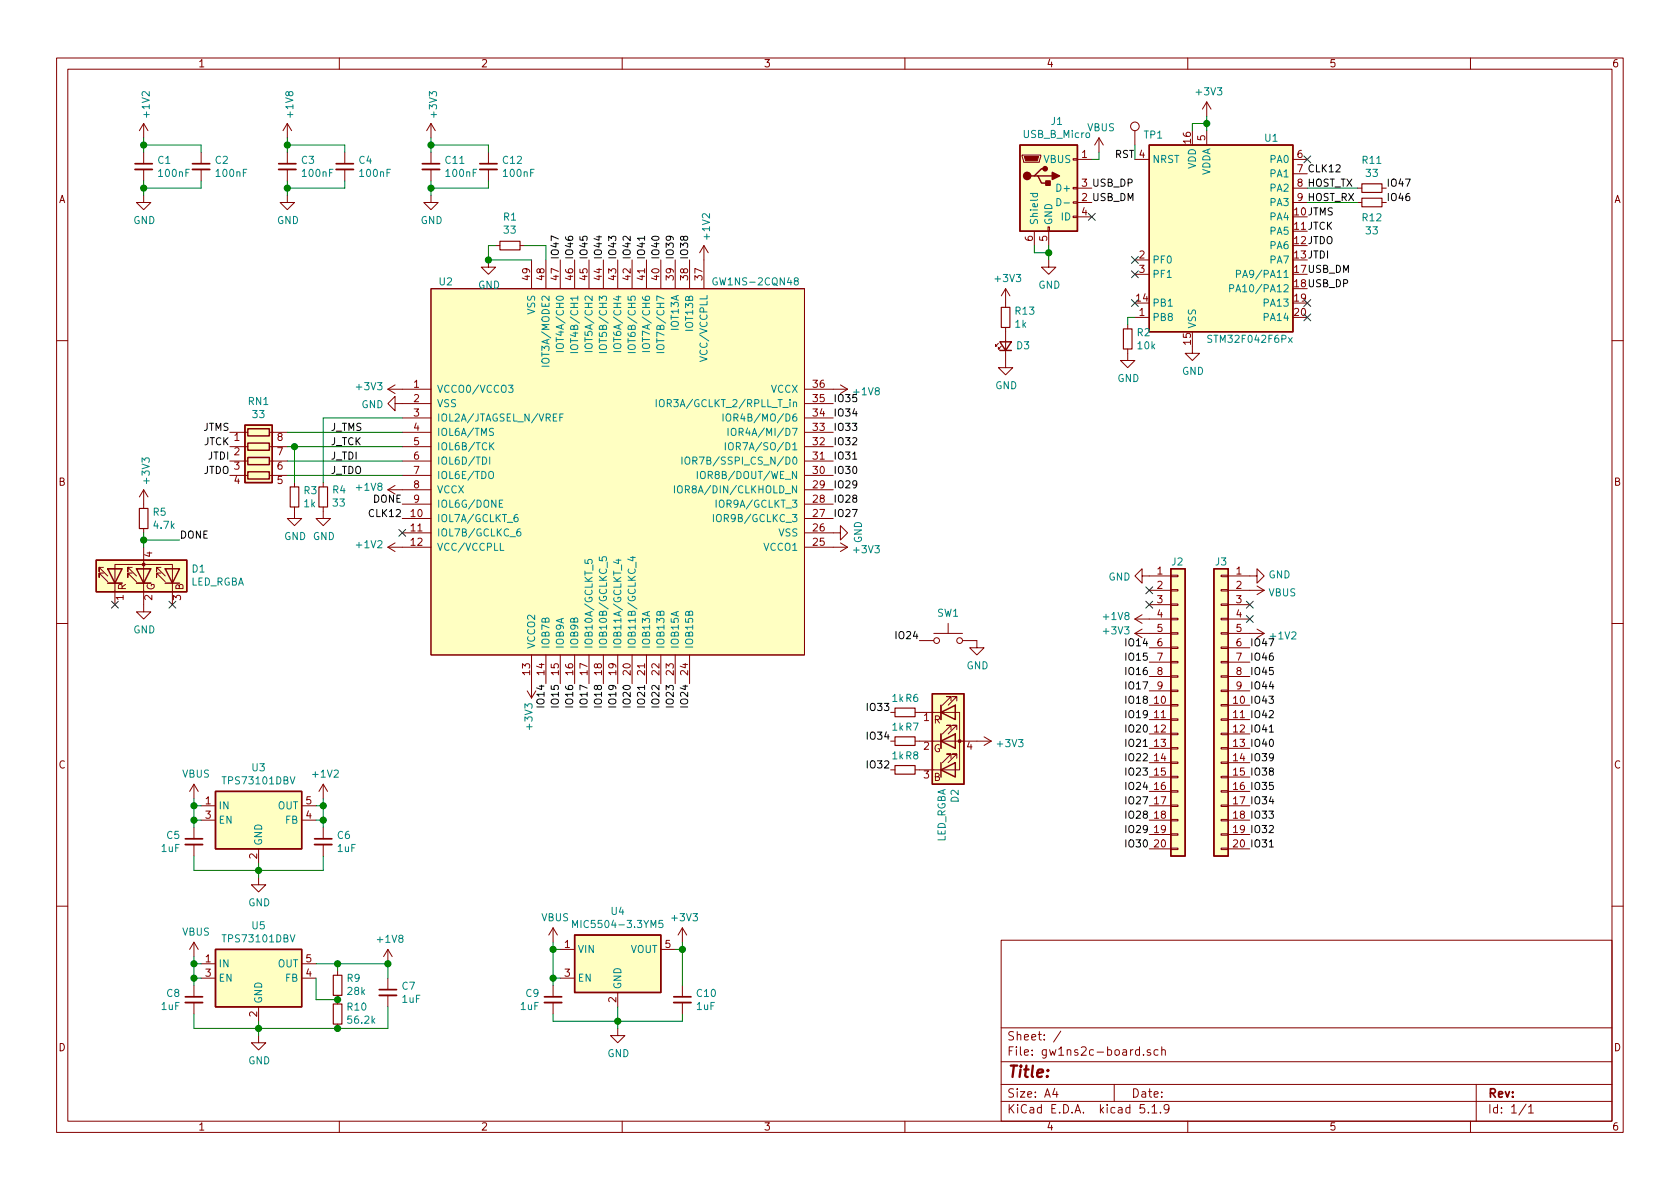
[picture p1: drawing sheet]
EESchema Schematic File Version 4
EELAYER 30 0
EELAYER END
$Descr A4 11693 8268
encoding utf-8
Sheet 1 1
Title ""
Date ""
Rev ""
Comp ""
Comment1 ""
Comment2 ""
Comment3 ""
Comment4 ""
$EndDescr
$Comp
L gw1ns-2c:GW1NS-2CQN48 U2
U 1 1
P 4300 3300
F 0 "U2" H 3050 4650 50  0000 L CNN
F 1 "GW1NS-2CQN48" H 4950 4650 50  0000 L CNN
F 2 "Package_DFN_QFN:QFN-48-1EP_6x6mm_P0.4mm_EP4.3x4.3mm" H 4300 3650 50  0001 C CNN
F 3 "" H 4300 3650 50  0001 C CNN
	1    4300 3300
	1    0    0    -1  
$EndComp
$Comp
L MCU_ST_STM32F0:STM32F042F6Px U1
U 1 1
P 8500 1600
F 0 "U1" H 8850 2250 50  0000 C CNN
F 1 "STM32F042F6Px" H 8700 850 50  0000 C CNN
F 2 "Package_SO:TSSOP-20_4.4x6.5mm_P0.65mm" H 8000 900 50  0001 R CNN
F 3 "http://www.st.com/st-web-ui/static/active/en/resource/technical/document/datasheet/DM00105814.pdf" H 8500 1600 50  0001 C CNN
	1    8500 1600
	1    0    0    -1  
$EndComp
$Comp
L Connector:USB_B_Micro J1
U 1 1
P 7300 1300
F 0 "J1" H 7357 1767 50  0000 C CNN
F 1 "USB_B_Micro" H 7357 1676 50  0000 C CNN
F 2 "Connector_USB:USB_Micro-B_Molex-105017-0001" H 7450 1250 50  0001 C CNN
F 3 "~" H 7450 1250 50  0001 C CNN
	1    7300 1300
	1    0    0    -1  
$EndComp
Text Label 7600 1300 0    50   ~ 0
USB_DP
Text Label 7600 1400 0    50   ~ 0
USB_DM
NoConn ~ 7600 1500
$Comp
L power:VBUS #PWR0101
U 1 1
P 7650 1050
F 0 "#PWR0101" H 7650 900 50  0001 C CNN
F 1 "VBUS" H 7665 1223 50  0000 C CNN
F 2 "" H 7650 1050 50  0001 C CNN
F 3 "" H 7650 1050 50  0001 C CNN
	1    7650 1050
	1    0    0    -1  
$EndComp
Wire Wire Line
	7650 1050 7650 1100
Wire Wire Line
	7650 1100 7600 1100
$Comp
L power:GND #PWR0102
U 1 1
P 7300 1800
F 0 "#PWR0102" H 7300 1550 50  0001 C CNN
F 1 "GND" H 7305 1627 50  0000 C CNN
F 2 "" H 7300 1800 50  0001 C CNN
F 3 "" H 7300 1800 50  0001 C CNN
	1    7300 1800
	1    0    0    -1  
$EndComp
Wire Wire Line
	7200 1700 7200 1750
Wire Wire Line
	7200 1750 7300 1750
Wire Wire Line
	7300 1750 7300 1800
Wire Wire Line
	7300 1750 7300 1700
Connection ~ 7300 1750
Text Label 9100 1900 0    50   ~ 0
USB_DM
Text Label 9100 2000 0    50   ~ 0
USB_DP
NoConn ~ 9100 2100
NoConn ~ 9100 2200
Text Label 9100 1700 0    50   ~ 0
JTDO
Text Label 9100 1800 0    50   ~ 0
JTDI
Text Label 9100 1600 0    50   ~ 0
JTCK
Text Label 9100 1500 0    50   ~ 0
JTMS
NoConn ~ 7900 1800
NoConn ~ 7900 1900
$Comp
L Device:R_Small R2
U 1 1
P 7850 2350
F 0 "R2" H 7909 2396 50  0000 L CNN
F 1 "10k" H 7909 2305 50  0000 L CNN
F 2 "Resistor_SMD:R_0603_1608Metric" H 7850 2350 50  0001 C CNN
F 3 "~" H 7850 2350 50  0001 C CNN
	1    7850 2350
	1    0    0    -1  
$EndComp
$Comp
L power:GND #PWR0103
U 1 1
P 8300 2400
F 0 "#PWR0103" H 8300 2150 50  0001 C CNN
F 1 "GND" H 8305 2227 50  0000 C CNN
F 2 "" H 8300 2400 50  0001 C CNN
F 3 "" H 8300 2400 50  0001 C CNN
	1    8300 2400
	1    0    0    -1  
$EndComp
$Comp
L power:GND #PWR0104
U 1 1
P 7850 2450
F 0 "#PWR0104" H 7850 2200 50  0001 C CNN
F 1 "GND" H 7855 2277 50  0000 C CNN
F 2 "" H 7850 2450 50  0001 C CNN
F 3 "" H 7850 2450 50  0001 C CNN
	1    7850 2450
	1    0    0    -1  
$EndComp
Wire Wire Line
	7850 2250 7850 2200
Wire Wire Line
	7850 2200 7900 2200
NoConn ~ 7900 2100
Text Label 9650 1300 0    50   ~ 0
IO47
Text Label 9650 1400 0    50   ~ 0
IO46
Text Label 1600 3300 2    50   ~ 0
JTDO
Text Label 1600 3200 2    50   ~ 0
JTDI
Text Label 1600 3100 2    50   ~ 0
JTCK
Text Label 1600 3000 2    50   ~ 0
JTMS
$Comp
L Device:R_Pack04 RN1
U 1 1
P 1800 3200
F 0 "RN1" V 1383 3200 50  0000 C CNN
F 1 "33" V 1474 3200 50  0000 C CNN
F 2 "Resistor_SMD:R_Array_Concave_4x0603" V 2075 3200 50  0001 C CNN
F 3 "~" H 1800 3200 50  0001 C CNN
	1    1800 3200
	0    1    1    0   
$EndComp
Wire Wire Line
	2000 3100 2050 3100
Wire Wire Line
	2050 3100 2050 3350
Connection ~ 2050 3100
$Comp
L power:GND #PWR0105
U 1 1
P 2050 3550
F 0 "#PWR0105" H 2050 3300 50  0001 C CNN
F 1 "GND" H 2055 3377 50  0000 C CNN
F 2 "" H 2050 3550 50  0001 C CNN
F 3 "" H 2050 3550 50  0001 C CNN
	1    2050 3550
	1    0    0    -1  
$EndComp
$Comp
L Device:R_Small R1
U 1 1
P 3550 1700
F 0 "R1" V 3746 1700 50  0000 C CNN
F 1 "33" V 3655 1700 50  0000 C CNN
F 2 "Resistor_SMD:R_0603_1608Metric" H 3550 1700 50  0001 C CNN
F 3 "~" H 3550 1700 50  0001 C CNN
	1    3550 1700
	0    -1   -1   0   
$EndComp
Wire Wire Line
	3800 1700 3800 1800
$Comp
L power:GND #PWR0106
U 1 1
P 3400 1800
F 0 "#PWR0106" H 3400 1550 50  0001 C CNN
F 1 "GND" H 3405 1627 50  0000 C CNN
F 2 "" H 3400 1800 50  0001 C CNN
F 3 "" H 3400 1800 50  0001 C CNN
	1    3400 1800
	1    0    0    -1  
$EndComp
Wire Wire Line
	2000 3000 2800 3000
Wire Wire Line
	2050 3100 2800 3100
Wire Wire Line
	2000 3200 2800 3200
Wire Wire Line
	2000 3300 2800 3300
$Comp
L Device:R_Small R3
U 1 1
P 2050 3450
F 0 "R3" H 2109 3496 50  0000 L CNN
F 1 "1k" H 2109 3405 50  0000 L CNN
F 2 "Resistor_SMD:R_0603_1608Metric" H 2050 3450 50  0001 C CNN
F 3 "~" H 2050 3450 50  0001 C CNN
	1    2050 3450
	1    0    0    -1  
$EndComp
Wire Wire Line
	2250 2900 2800 2900
Wire Wire Line
	2250 2900 2250 3350
$Comp
L power:GND #PWR0107
U 1 1
P 2250 3550
F 0 "#PWR0107" H 2250 3300 50  0001 C CNN
F 1 "GND" H 2255 3377 50  0000 C CNN
F 2 "" H 2250 3550 50  0001 C CNN
F 3 "" H 2250 3550 50  0001 C CNN
	1    2250 3550
	1    0    0    -1  
$EndComp
$Comp
L Device:R_Small R4
U 1 1
P 2250 3450
F 0 "R4" H 2191 3404 50  0000 R CNN
F 1 "33" H 2191 3495 50  0000 R CNN
F 2 "Resistor_SMD:R_0603_1608Metric" H 2250 3450 50  0001 C CNN
F 3 "~" H 2250 3450 50  0001 C CNN
	1    2250 3450
	-1   0    0    1   
$EndComp
$Comp
L power:GND #PWR0108
U 1 1
P 2800 2800
F 0 "#PWR0108" H 2800 2550 50  0001 C CNN
F 1 "GND" V 2805 2672 50  0000 R CNN
F 2 "" H 2800 2800 50  0001 C CNN
F 3 "" H 2800 2800 50  0001 C CNN
	1    2800 2800
	0    1    1    0   
$EndComp
$Comp
L power:+1V8 #PWR0109
U 1 1
P 2800 3400
F 0 "#PWR0109" H 2800 3250 50  0001 C CNN
F 1 "+1V8" V 2815 3528 50  0000 L CNN
F 2 "" H 2800 3400 50  0001 C CNN
F 3 "" H 2800 3400 50  0001 C CNN
	1    2800 3400
	0    -1   -1   0   
$EndComp
$Comp
L power:+1V2 #PWR0110
U 1 1
P 2800 3800
F 0 "#PWR0110" H 2800 3650 50  0001 C CNN
F 1 "+1V2" V 2815 3928 50  0000 L CNN
F 2 "" H 2800 3800 50  0001 C CNN
F 3 "" H 2800 3800 50  0001 C CNN
	1    2800 3800
	0    -1   -1   0   
$EndComp
$Comp
L power:+3V3 #PWR0111
U 1 1
P 2800 2700
F 0 "#PWR0111" H 2800 2550 50  0001 C CNN
F 1 "+3V3" V 2815 2828 50  0000 L CNN
F 2 "" H 2800 2700 50  0001 C CNN
F 3 "" H 2800 2700 50  0001 C CNN
	1    2800 2700
	0    -1   -1   0   
$EndComp
$Comp
L power:+3V3 #PWR0112
U 1 1
P 8400 800
F 0 "#PWR0112" H 8400 650 50  0001 C CNN
F 1 "+3V3" H 8415 973 50  0000 C CNN
F 2 "" H 8400 800 50  0001 C CNN
F 3 "" H 8400 800 50  0001 C CNN
	1    8400 800 
	1    0    0    -1  
$EndComp
Wire Wire Line
	8400 800  8400 850 
Wire Wire Line
	8400 850  8300 850 
Wire Wire Line
	8300 850  8300 900 
Connection ~ 8400 850 
Wire Wire Line
	8400 850  8400 900 
Text Label 9100 1200 0    50   ~ 0
CLK12
NoConn ~ 9100 1100
Text Label 2800 3600 2    50   ~ 0
CLK12
$Comp
L Connector_Generic:Conn_01x20 J3
U 1 1
P 8500 4900
F 0 "J3" H 8500 5900 50  0000 C CNN
F 1 "Conn_01x20" H 8418 5926 50  0001 C CNN
F 2 "Connector_PinHeader_2.54mm:PinHeader_1x20_P2.54mm_Vertical" H 8500 4900 50  0001 C CNN
F 3 "~" H 8500 4900 50  0001 C CNN
	1    8500 4900
	-1   0    0    -1  
$EndComp
$Comp
L Device:LED_RGBA D2
U 1 1
P 6600 5150
F 0 "D2" V 6646 4820 50  0000 R CNN
F 1 "LED_RGBA" V 6555 4820 50  0000 R CNN
F 2 "LED_SMD:LED_LiteOn_LTST-C19HE1WT" H 6600 5100 50  0001 C CNN
F 3 "~" H 6600 5100 50  0001 C CNN
	1    6600 5150
	1    0    0    -1  
$EndComp
$Comp
L power:+3V3 #PWR0113
U 1 1
P 6800 5150
F 0 "#PWR0113" H 6800 5000 50  0001 C CNN
F 1 "+3V3" V 6815 5278 50  0000 L CNN
F 2 "" H 6800 5150 50  0001 C CNN
F 3 "" H 6800 5150 50  0001 C CNN
	1    6800 5150
	0    1    1    0   
$EndComp
$Comp
L Device:R_Small R6
U 1 1
P 6300 4950
F 0 "R6" V 6200 5000 50  0000 C CNN
F 1 "1k" V 6200 4900 50  0000 C CNN
F 2 "Resistor_SMD:R_0603_1608Metric" H 6300 4950 50  0001 C CNN
F 3 "~" H 6300 4950 50  0001 C CNN
	1    6300 4950
	0    1    1    0   
$EndComp
$Comp
L Device:R_Small R7
U 1 1
P 6300 5150
F 0 "R7" V 6200 5200 50  0000 C CNN
F 1 "1k" V 6200 5100 50  0000 C CNN
F 2 "Resistor_SMD:R_0603_1608Metric" H 6300 5150 50  0001 C CNN
F 3 "~" H 6300 5150 50  0001 C CNN
	1    6300 5150
	0    1    1    0   
$EndComp
$Comp
L Device:R_Small R8
U 1 1
P 6300 5350
F 0 "R8" V 6200 5400 50  0000 C CNN
F 1 "1k" V 6200 5300 50  0000 C CNN
F 2 "Resistor_SMD:R_0603_1608Metric" H 6300 5350 50  0001 C CNN
F 3 "~" H 6300 5350 50  0001 C CNN
	1    6300 5350
	0    1    1    0   
$EndComp
$Comp
L power:+1V2 #PWR0114
U 1 1
P 4900 1800
F 0 "#PWR0114" H 4900 1650 50  0001 C CNN
F 1 "+1V2" V 4915 1928 50  0000 L CNN
F 2 "" H 4900 1800 50  0001 C CNN
F 3 "" H 4900 1800 50  0001 C CNN
	1    4900 1800
	1    0    0    -1  
$EndComp
$Comp
L power:+3V3 #PWR0115
U 1 1
P 3700 4750
F 0 "#PWR0115" H 3700 4600 50  0001 C CNN
F 1 "+3V3" V 3715 4878 50  0000 L CNN
F 2 "" H 3700 4750 50  0001 C CNN
F 3 "" H 3700 4750 50  0001 C CNN
	1    3700 4750
	-1   0    0    1   
$EndComp
$Comp
L power:+3V3 #PWR0116
U 1 1
P 5800 3800
F 0 "#PWR0116" H 5800 3650 50  0001 C CNN
F 1 "+3V3" V 5815 3928 50  0000 L CNN
F 2 "" H 5800 3800 50  0001 C CNN
F 3 "" H 5800 3800 50  0001 C CNN
	1    5800 3800
	0    1    1    0   
$EndComp
$Comp
L power:GND #PWR0117
U 1 1
P 5800 3700
F 0 "#PWR0117" H 5800 3450 50  0001 C CNN
F 1 "GND" H 5805 3527 50  0000 C CNN
F 2 "" H 5800 3700 50  0001 C CNN
F 3 "" H 5800 3700 50  0001 C CNN
	1    5800 3700
	0    -1   -1   0   
$EndComp
$Comp
L power:+1V8 #PWR0118
U 1 1
P 5800 2700
F 0 "#PWR0118" H 5800 2550 50  0001 C CNN
F 1 "+1V8" V 5815 2828 50  0000 L CNN
F 2 "" H 5800 2700 50  0001 C CNN
F 3 "" H 5800 2700 50  0001 C CNN
	1    5800 2700
	0    1    1    0   
$EndComp
Text Label 2800 3500 2    50   ~ 0
DONE
$Comp
L power:+1V2 #PWR0119
U 1 1
P 1000 950
F 0 "#PWR0119" H 1000 800 50  0001 C CNN
F 1 "+1V2" V 1015 1078 50  0000 L CNN
F 2 "" H 1000 950 50  0001 C CNN
F 3 "" H 1000 950 50  0001 C CNN
	1    1000 950 
	1    0    0    -1  
$EndComp
$Comp
L Device:C_Small C1
U 1 1
P 1000 1150
F 0 "C1" H 1092 1196 50  0000 L CNN
F 1 "100nF" H 1092 1105 50  0000 L CNN
F 2 "Capacitor_SMD:C_0603_1608Metric" H 1000 1150 50  0001 C CNN
F 3 "~" H 1000 1150 50  0001 C CNN
	1    1000 1150
	1    0    0    -1  
$EndComp
$Comp
L Device:C_Small C2
U 1 1
P 1400 1150
F 0 "C2" H 1492 1196 50  0000 L CNN
F 1 "100nF" H 1492 1105 50  0000 L CNN
F 2 "Capacitor_SMD:C_0603_1608Metric" H 1400 1150 50  0001 C CNN
F 3 "~" H 1400 1150 50  0001 C CNN
	1    1400 1150
	1    0    0    -1  
$EndComp
$Comp
L power:GND #PWR0120
U 1 1
P 1000 1350
F 0 "#PWR0120" H 1000 1100 50  0001 C CNN
F 1 "GND" H 1005 1177 50  0000 C CNN
F 2 "" H 1000 1350 50  0001 C CNN
F 3 "" H 1000 1350 50  0001 C CNN
	1    1000 1350
	1    0    0    -1  
$EndComp
Wire Wire Line
	1000 1250 1000 1300
Wire Wire Line
	1000 1300 1400 1300
Wire Wire Line
	1400 1300 1400 1250
Connection ~ 1000 1300
Wire Wire Line
	1000 1300 1000 1350
Wire Wire Line
	1000 950  1000 1000
Wire Wire Line
	1000 1000 1400 1000
Wire Wire Line
	1400 1000 1400 1050
Connection ~ 1000 1000
Wire Wire Line
	1000 1000 1000 1050
$Comp
L Device:C_Small C3
U 1 1
P 2000 1150
F 0 "C3" H 2092 1196 50  0000 L CNN
F 1 "100nF" H 2092 1105 50  0000 L CNN
F 2 "Capacitor_SMD:C_0603_1608Metric" H 2000 1150 50  0001 C CNN
F 3 "~" H 2000 1150 50  0001 C CNN
	1    2000 1150
	1    0    0    -1  
$EndComp
$Comp
L Device:C_Small C4
U 1 1
P 2400 1150
F 0 "C4" H 2492 1196 50  0000 L CNN
F 1 "100nF" H 2492 1105 50  0000 L CNN
F 2 "Capacitor_SMD:C_0603_1608Metric" H 2400 1150 50  0001 C CNN
F 3 "~" H 2400 1150 50  0001 C CNN
	1    2400 1150
	1    0    0    -1  
$EndComp
$Comp
L power:GND #PWR0121
U 1 1
P 2000 1350
F 0 "#PWR0121" H 2000 1100 50  0001 C CNN
F 1 "GND" H 2005 1177 50  0000 C CNN
F 2 "" H 2000 1350 50  0001 C CNN
F 3 "" H 2000 1350 50  0001 C CNN
	1    2000 1350
	1    0    0    -1  
$EndComp
Wire Wire Line
	2000 1250 2000 1300
Wire Wire Line
	2000 1300 2400 1300
Wire Wire Line
	2400 1300 2400 1250
Connection ~ 2000 1300
Wire Wire Line
	2000 1300 2000 1350
Wire Wire Line
	2000 950  2000 1000
Wire Wire Line
	2000 1000 2400 1000
Wire Wire Line
	2400 1000 2400 1050
Connection ~ 2000 1000
Wire Wire Line
	2000 1000 2000 1050
$Comp
L power:+1V8 #PWR0122
U 1 1
P 2000 950
F 0 "#PWR0122" H 2000 800 50  0001 C CNN
F 1 "+1V8" V 2015 1078 50  0000 L CNN
F 2 "" H 2000 950 50  0001 C CNN
F 3 "" H 2000 950 50  0001 C CNN
	1    2000 950 
	1    0    0    -1  
$EndComp
Wire Wire Line
	3700 1800 3400 1800
Wire Wire Line
	3400 1800 3400 1700
Connection ~ 3400 1800
Wire Wire Line
	3650 1700 3800 1700
Wire Wire Line
	3450 1700 3400 1700
$Comp
L Regulator_Linear:TPS73101DBV U3
U 1 1
P 1800 5700
F 0 "U3" H 1800 6067 50  0000 C CNN
F 1 "TPS73101DBV" H 1800 5976 50  0000 C CNN
F 2 "Package_TO_SOT_SMD:SOT-23-5" H 1800 6025 50  0001 C CIN
F 3 "http://www.ti.com/lit/ds/symlink/tps731.pdf" H 1800 5650 50  0001 C CNN
	1    1800 5700
	1    0    0    -1  
$EndComp
$Comp
L Device:C_Small C5
U 1 1
P 1350 5850
F 0 "C5" H 1258 5896 50  0000 R CNN
F 1 "1uF" H 1258 5805 50  0000 R CNN
F 2 "Capacitor_SMD:C_0603_1608Metric" H 1350 5850 50  0001 C CNN
F 3 "~" H 1350 5850 50  0001 C CNN
	1    1350 5850
	1    0    0    -1  
$EndComp
Wire Wire Line
	1400 5600 1350 5600
Wire Wire Line
	1350 5600 1350 5700
Wire Wire Line
	1400 5700 1350 5700
Connection ~ 1350 5700
Wire Wire Line
	1350 5700 1350 5750
$Comp
L power:GND #PWR0123
U 1 1
P 1800 6100
F 0 "#PWR0123" H 1800 5850 50  0001 C CNN
F 1 "GND" H 1805 5927 50  0000 C CNN
F 2 "" H 1800 6100 50  0001 C CNN
F 3 "" H 1800 6100 50  0001 C CNN
	1    1800 6100
	1    0    0    -1  
$EndComp
Wire Wire Line
	1800 6000 1800 6050
Wire Wire Line
	1800 6050 1350 6050
Wire Wire Line
	1350 6050 1350 5950
Connection ~ 1800 6050
Wire Wire Line
	1800 6050 1800 6100
$Comp
L power:VBUS #PWR0124
U 1 1
P 1350 5550
F 0 "#PWR0124" H 1350 5400 50  0001 C CNN
F 1 "VBUS" H 1365 5723 50  0000 C CNN
F 2 "" H 1350 5550 50  0001 C CNN
F 3 "" H 1350 5550 50  0001 C CNN
	1    1350 5550
	1    0    0    -1  
$EndComp
Wire Wire Line
	1350 5550 1350 5600
Connection ~ 1350 5600
$Comp
L Device:C_Small C6
U 1 1
P 2250 5850
F 0 "C6" H 2342 5896 50  0000 L CNN
F 1 "1uF" H 2342 5805 50  0000 L CNN
F 2 "Capacitor_SMD:C_0603_1608Metric" H 2250 5850 50  0001 C CNN
F 3 "~" H 2250 5850 50  0001 C CNN
	1    2250 5850
	1    0    0    -1  
$EndComp
Wire Wire Line
	2200 5600 2250 5600
Wire Wire Line
	2250 5600 2250 5700
Wire Wire Line
	2200 5700 2250 5700
Connection ~ 2250 5700
Wire Wire Line
	2250 5700 2250 5750
Wire Wire Line
	2250 5950 2250 6050
Wire Wire Line
	2250 6050 1800 6050
$Comp
L power:+1V2 #PWR0125
U 1 1
P 2250 5550
F 0 "#PWR0125" H 2250 5400 50  0001 C CNN
F 1 "+1V2" H 2265 5723 50  0000 C CNN
F 2 "" H 2250 5550 50  0001 C CNN
F 3 "" H 2250 5550 50  0001 C CNN
	1    2250 5550
	1    0    0    -1  
$EndComp
Wire Wire Line
	2250 5550 2250 5600
Connection ~ 2250 5600
$Comp
L Regulator_Linear:TPS73101DBV U5
U 1 1
P 1800 6800
F 0 "U5" H 1800 7167 50  0000 C CNN
F 1 "TPS73101DBV" H 1800 7076 50  0000 C CNN
F 2 "Package_TO_SOT_SMD:SOT-23-5" H 1800 7125 50  0001 C CIN
F 3 "http://www.ti.com/lit/ds/symlink/tps731.pdf" H 1800 6750 50  0001 C CNN
	1    1800 6800
	1    0    0    -1  
$EndComp
$Comp
L Device:C_Small C8
U 1 1
P 1350 6950
F 0 "C8" H 1258 6996 50  0000 R CNN
F 1 "1uF" H 1258 6905 50  0000 R CNN
F 2 "Capacitor_SMD:C_0603_1608Metric" H 1350 6950 50  0001 C CNN
F 3 "~" H 1350 6950 50  0001 C CNN
	1    1350 6950
	1    0    0    -1  
$EndComp
Wire Wire Line
	1400 6700 1350 6700
Wire Wire Line
	1350 6700 1350 6800
Wire Wire Line
	1400 6800 1350 6800
Connection ~ 1350 6800
Wire Wire Line
	1350 6800 1350 6850
$Comp
L power:GND #PWR0126
U 1 1
P 1800 7200
F 0 "#PWR0126" H 1800 6950 50  0001 C CNN
F 1 "GND" H 1805 7027 50  0000 C CNN
F 2 "" H 1800 7200 50  0001 C CNN
F 3 "" H 1800 7200 50  0001 C CNN
	1    1800 7200
	1    0    0    -1  
$EndComp
Wire Wire Line
	1800 7100 1800 7150
Wire Wire Line
	1800 7150 1350 7150
Wire Wire Line
	1350 7150 1350 7050
Connection ~ 1800 7150
Wire Wire Line
	1800 7150 1800 7200
$Comp
L power:VBUS #PWR0127
U 1 1
P 1350 6650
F 0 "#PWR0127" H 1350 6500 50  0001 C CNN
F 1 "VBUS" H 1365 6823 50  0000 C CNN
F 2 "" H 1350 6650 50  0001 C CNN
F 3 "" H 1350 6650 50  0001 C CNN
	1    1350 6650
	1    0    0    -1  
$EndComp
Wire Wire Line
	1350 6650 1350 6700
Connection ~ 1350 6700
$Comp
L Device:C_Small C7
U 1 1
P 2700 6900
F 0 "C7" H 2792 6946 50  0000 L CNN
F 1 "1uF" H 2792 6855 50  0000 L CNN
F 2 "Capacitor_SMD:C_0603_1608Metric" H 2700 6900 50  0001 C CNN
F 3 "~" H 2700 6900 50  0001 C CNN
	1    2700 6900
	1    0    0    -1  
$EndComp
$Comp
L power:+1V8 #PWR0128
U 1 1
P 2700 6700
F 0 "#PWR0128" H 2700 6550 50  0001 C CNN
F 1 "+1V8" H 2715 6873 50  0000 C CNN
F 2 "" H 2700 6700 50  0001 C CNN
F 3 "" H 2700 6700 50  0001 C CNN
	1    2700 6700
	1    0    0    -1  
$EndComp
$Comp
L Regulator_Linear:MIC5504-3.3YM5 U4
U 1 1
P 4300 6700
F 0 "U4" H 4300 7067 50  0000 C CNN
F 1 "MIC5504-3.3YM5" H 4300 6976 50  0000 C CNN
F 2 "Package_TO_SOT_SMD:SOT-23-5" H 4300 6300 50  0001 C CNN
F 3 "http://ww1.microchip.com/downloads/en/DeviceDoc/MIC550X.pdf" H 4050 6950 50  0001 C CNN
	1    4300 6700
	1    0    0    -1  
$EndComp
$Comp
L Device:R_Small R9
U 1 1
P 2350 6850
F 0 "R9" H 2291 6804 50  0000 R CNN
F 1 "28k" H 2291 6895 50  0000 R CNN
F 2 "Resistor_SMD:R_0603_1608Metric" H 2350 6850 50  0001 C CNN
F 3 "~" H 2350 6850 50  0001 C CNN
	1    2350 6850
	-1   0    0    1   
$EndComp
$Comp
L Device:R_Small R10
U 1 1
P 2350 7050
F 0 "R10" H 2291 7004 50  0000 R CNN
F 1 "56.2k" H 2291 7095 50  0000 R CNN
F 2 "Resistor_SMD:R_0603_1608Metric" H 2350 7050 50  0001 C CNN
F 3 "~" H 2350 7050 50  0001 C CNN
	1    2350 7050
	-1   0    0    1   
$EndComp
Wire Wire Line
	2350 6950 2200 6950
Wire Wire Line
	2200 6950 2200 6800
Connection ~ 2350 6950
Wire Wire Line
	2200 6700 2350 6700
Wire Wire Line
	2350 6700 2350 6750
Wire Wire Line
	1800 7150 2350 7150
Wire Wire Line
	2350 6700 2700 6700
Wire Wire Line
	2700 6700 2700 6800
Connection ~ 2350 6700
Wire Wire Line
	2700 7000 2700 7150
Wire Wire Line
	2700 7150 2350 7150
Connection ~ 2350 7150
Connection ~ 2700 6700
$Comp
L Device:C_Small C9
U 1 1
P 3850 6950
F 0 "C9" H 3758 6996 50  0000 R CNN
F 1 "1uF" H 3758 6905 50  0000 R CNN
F 2 "Capacitor_SMD:C_0603_1608Metric" H 3850 6950 50  0001 C CNN
F 3 "~" H 3850 6950 50  0001 C CNN
	1    3850 6950
	1    0    0    -1  
$EndComp
$Comp
L power:GND #PWR0129
U 1 1
P 4300 7150
F 0 "#PWR0129" H 4300 6900 50  0001 C CNN
F 1 "GND" H 4305 6977 50  0000 C CNN
F 2 "" H 4300 7150 50  0001 C CNN
F 3 "" H 4300 7150 50  0001 C CNN
	1    4300 7150
	1    0    0    -1  
$EndComp
Wire Wire Line
	4300 7000 4300 7100
Wire Wire Line
	3850 7050 3850 7100
Wire Wire Line
	3850 7100 4300 7100
Connection ~ 4300 7100
Wire Wire Line
	4300 7100 4300 7150
Wire Wire Line
	3900 6600 3850 6600
Wire Wire Line
	3850 6600 3850 6800
Wire Wire Line
	3900 6800 3850 6800
Connection ~ 3850 6800
Wire Wire Line
	3850 6800 3850 6850
$Comp
L power:VBUS #PWR0130
U 1 1
P 3850 6550
F 0 "#PWR0130" H 3850 6400 50  0001 C CNN
F 1 "VBUS" H 3865 6723 50  0000 C CNN
F 2 "" H 3850 6550 50  0001 C CNN
F 3 "" H 3850 6550 50  0001 C CNN
	1    3850 6550
	1    0    0    -1  
$EndComp
Wire Wire Line
	3850 6550 3850 6600
Connection ~ 3850 6600
$Comp
L Device:C_Small C10
U 1 1
P 4750 6950
F 0 "C10" H 4842 6996 50  0000 L CNN
F 1 "1uF" H 4842 6905 50  0000 L CNN
F 2 "Capacitor_SMD:C_0603_1608Metric" H 4750 6950 50  0001 C CNN
F 3 "~" H 4750 6950 50  0001 C CNN
	1    4750 6950
	1    0    0    -1  
$EndComp
Wire Wire Line
	4300 7100 4750 7100
Wire Wire Line
	4750 7100 4750 7050
Wire Wire Line
	4750 6850 4750 6600
Wire Wire Line
	4750 6600 4700 6600
$Comp
L power:+3V3 #PWR0131
U 1 1
P 4750 6550
F 0 "#PWR0131" H 4750 6400 50  0001 C CNN
F 1 "+3V3" H 4765 6723 50  0000 C CNN
F 2 "" H 4750 6550 50  0001 C CNN
F 3 "" H 4750 6550 50  0001 C CNN
	1    4750 6550
	1    0    0    -1  
$EndComp
Wire Wire Line
	4750 6550 4750 6600
Connection ~ 4750 6600
$Comp
L power:+3V3 #PWR0132
U 1 1
P 1000 3500
F 0 "#PWR0132" H 1000 3350 50  0001 C CNN
F 1 "+3V3" V 1015 3628 50  0000 L CNN
F 2 "" H 1000 3500 50  0001 C CNN
F 3 "" H 1000 3500 50  0001 C CNN
	1    1000 3500
	1    0    0    -1  
$EndComp
$Comp
L Device:R_Small R5
U 1 1
P 1000 3600
F 0 "R5" H 1059 3646 50  0000 L CNN
F 1 "4.7k" H 1059 3555 50  0000 L CNN
F 2 "Resistor_SMD:R_0603_1608Metric" H 1000 3600 50  0001 C CNN
F 3 "~" H 1000 3600 50  0001 C CNN
	1    1000 3600
	1    0    0    -1  
$EndComp
Text Label 1250 3750 0    50   ~ 0
DONE
Wire Wire Line
	1000 3700 1000 3750
$Comp
L power:GND #PWR0133
U 1 1
P 1000 4200
F 0 "#PWR0133" H 1000 3950 50  0001 C CNN
F 1 "GND" H 1005 4027 50  0000 C CNN
F 2 "" H 1000 4200 50  0001 C CNN
F 3 "" H 1000 4200 50  0001 C CNN
	1    1000 4200
	1    0    0    -1  
$EndComp
Wire Wire Line
	1000 3750 1250 3750
Connection ~ 1000 3750
Wire Wire Line
	1000 3750 1000 3800
Text Label 5800 3600 0    50   ~ 0
IO27
Text Label 5800 3500 0    50   ~ 0
IO28
Text Label 5800 3400 0    50   ~ 0
IO29
Text Label 5800 3300 0    50   ~ 0
IO30
Text Label 5800 3200 0    50   ~ 0
IO31
Text Label 8700 5900 0    50   ~ 0
IO31
Text Label 4800 1800 1    50   ~ 0
IO38
Text Label 4700 1800 1    50   ~ 0
IO39
Text Label 4600 1800 1    50   ~ 0
IO40
Text Label 4500 1800 1    50   ~ 0
IO41
Text Label 4400 1800 1    50   ~ 0
IO42
Text Label 4300 1800 1    50   ~ 0
IO43
Text Label 4200 1800 1    50   ~ 0
IO44
Text Label 4100 1800 1    50   ~ 0
IO45
Text Label 4800 4750 3    50   ~ 0
IO24
Text Label 4700 4750 3    50   ~ 0
IO23
Text Label 4600 4750 3    50   ~ 0
IO22
Text Label 4500 4750 3    50   ~ 0
IO21
Text Label 4400 4750 3    50   ~ 0
IO20
Text Label 4300 4750 3    50   ~ 0
IO19
Text Label 4200 4750 3    50   ~ 0
IO18
Text Label 4100 4750 3    50   ~ 0
IO17
Text Label 4000 4750 3    50   ~ 0
IO16
Text Label 3900 4750 3    50   ~ 0
IO15
Text Label 3800 4750 3    50   ~ 0
IO14
$Comp
L Connector_Generic:Conn_01x20 J2
U 1 1
P 8200 4900
F 0 "J2" H 8150 5900 50  0000 L CNN
F 1 "Conn_01x20" H 8280 4801 50  0001 L CNN
F 2 "Connector_PinHeader_2.54mm:PinHeader_1x20_P2.54mm_Vertical" H 8200 4900 50  0001 C CNN
F 3 "~" H 8200 4900 50  0001 C CNN
	1    8200 4900
	1    0    0    -1  
$EndComp
Text Label 8000 5900 2    50   ~ 0
IO30
Text Label 8000 5800 2    50   ~ 0
IO29
Text Label 8000 5700 2    50   ~ 0
IO28
Text Label 8000 5600 2    50   ~ 0
IO27
Text Label 8000 5500 2    50   ~ 0
IO24
Text Label 8000 5400 2    50   ~ 0
IO23
Text Label 8000 5300 2    50   ~ 0
IO22
Text Label 8000 5200 2    50   ~ 0
IO21
Text Label 8000 5100 2    50   ~ 0
IO20
Text Label 8000 5000 2    50   ~ 0
IO19
Text Label 8000 4900 2    50   ~ 0
IO18
Text Label 8000 4800 2    50   ~ 0
IO17
Text Label 8000 4700 2    50   ~ 0
IO16
Text Label 8000 4600 2    50   ~ 0
IO15
Text Label 8000 4500 2    50   ~ 0
IO14
Text Label 8700 5400 0    50   ~ 0
IO38
Text Label 8700 5300 0    50   ~ 0
IO39
Text Label 8700 5200 0    50   ~ 0
IO40
Text Label 8700 5100 0    50   ~ 0
IO41
Text Label 8700 5000 0    50   ~ 0
IO42
Text Label 8700 4900 0    50   ~ 0
IO43
Text Label 8700 4800 0    50   ~ 0
IO44
Text Label 8700 4700 0    50   ~ 0
IO45
Text Label 5800 2800 0    50   ~ 0
IO35
Text Label 8700 5500 0    50   ~ 0
IO35
Text Label 2300 3000 0    50   ~ 0
J_TMS
Text Label 2300 3100 0    50   ~ 0
J_TCK
Text Label 2300 3200 0    50   ~ 0
J_TDI
Text Label 2300 3300 0    50   ~ 0
J_TDO
$Comp
L Device:LED_RGBA D1
U 1 1
P 1000 4000
F 0 "D1" V 1046 3670 50  0000 R CNN
F 1 "LED_RGBA" V 955 3670 50  0000 R CNN
F 2 "LED_SMD:LED_LiteOn_LTST-C19HE1WT" H 1000 3950 50  0001 C CNN
F 3 "~" H 1000 3950 50  0001 C CNN
	1    1000 4000
	0    -1   -1   0   
$EndComp
NoConn ~ 800  4200
NoConn ~ 1200 4200
Text Label 5800 2900 0    50   ~ 0
IO34
Text Label 5800 3000 0    50   ~ 0
IO33
Text Label 5800 3100 0    50   ~ 0
IO32
Text Label 6200 5350 2    50   ~ 0
IO32
Text Label 6200 4950 2    50   ~ 0
IO33
Text Label 6200 5150 2    50   ~ 0
IO34
Text Label 8700 5600 0    50   ~ 0
IO34
Text Label 8700 5800 0    50   ~ 0
IO32
Text Label 8700 5700 0    50   ~ 0
IO33
$Comp
L power:GND #PWR0134
U 1 1
P 8000 4000
F 0 "#PWR0134" H 8000 3750 50  0001 C CNN
F 1 "GND" V 8005 3872 50  0000 R CNN
F 2 "" H 8000 4000 50  0001 C CNN
F 3 "" H 8000 4000 50  0001 C CNN
	1    8000 4000
	0    1    1    0   
$EndComp
$Comp
L power:GND #PWR0135
U 1 1
P 8700 4000
F 0 "#PWR0135" H 8700 3750 50  0001 C CNN
F 1 "GND" V 8705 3872 50  0000 R CNN
F 2 "" H 8700 4000 50  0001 C CNN
F 3 "" H 8700 4000 50  0001 C CNN
	1    8700 4000
	0    -1   -1   0   
$EndComp
$Comp
L power:VBUS #PWR0136
U 1 1
P 8700 4100
F 0 "#PWR0136" H 8700 3950 50  0001 C CNN
F 1 "VBUS" V 8715 4228 50  0000 L CNN
F 2 "" H 8700 4100 50  0001 C CNN
F 3 "" H 8700 4100 50  0001 C CNN
	1    8700 4100
	0    1    1    0   
$EndComp
$Comp
L power:+3V3 #PWR0137
U 1 1
P 8000 4400
F 0 "#PWR0137" H 8000 4250 50  0001 C CNN
F 1 "+3V3" V 8015 4528 50  0000 L CNN
F 2 "" H 8000 4400 50  0001 C CNN
F 3 "" H 8000 4400 50  0001 C CNN
	1    8000 4400
	0    -1   -1   0   
$EndComp
$Comp
L power:+1V2 #PWR0138
U 1 1
P 8700 4400
F 0 "#PWR0138" H 8700 4250 50  0001 C CNN
F 1 "+1V2" V 8715 4528 50  0000 L CNN
F 2 "" H 8700 4400 50  0001 C CNN
F 3 "" H 8700 4400 50  0001 C CNN
	1    8700 4400
	0    1    1    0   
$EndComp
NoConn ~ 8700 4200
NoConn ~ 8700 4300
NoConn ~ 8000 4200
NoConn ~ 8000 4100
Text Label 9100 1300 0    50   ~ 0
HOST_TX
Wire Wire Line
	9450 1300 9100 1300
Wire Wire Line
	9450 1400 9100 1400
Text Label 9100 1400 0    50   ~ 0
HOST_RX
$Comp
L Device:R_Small R11
U 1 1
P 9550 1300
F 0 "R11" V 9354 1300 50  0000 C CNN
F 1 "33" V 9445 1300 50  0000 C CNN
F 2 "Resistor_SMD:R_0603_1608Metric" H 9550 1300 50  0001 C CNN
F 3 "~" H 9550 1300 50  0001 C CNN
	1    9550 1300
	0    1    1    0   
$EndComp
$Comp
L Device:R_Small R12
U 1 1
P 9550 1400
F 0 "R12" V 9654 1400 50  0000 C CNN
F 1 "33" V 9745 1400 50  0000 C CNN
F 2 "Resistor_SMD:R_0603_1608Metric" H 9550 1400 50  0001 C CNN
F 3 "~" H 9550 1400 50  0001 C CNN
	1    9550 1400
	0    1    1    0   
$EndComp
Text Label 4000 1800 1    50   ~ 0
IO46
Text Label 3900 1800 1    50   ~ 0
IO47
Text Label 8700 4600 0    50   ~ 0
IO46
Text Label 8700 4500 0    50   ~ 0
IO47
NoConn ~ 2800 3700
$Comp
L Connector:TestPoint TP1
U 1 1
P 7900 1000
F 0 "TP1" H 7958 1072 50  0000 L CNN
F 1 "TestPoint" H 7958 1027 50  0001 L CNN
F 2 "TestPoint:TestPoint_Pad_D1.0mm" H 8100 1000 50  0001 C CNN
F 3 "~" H 8100 1000 50  0001 C CNN
	1    7900 1000
	1    0    0    -1  
$EndComp
Wire Wire Line
	7900 1100 7900 1000
$Comp
L Switch:SW_Push SW1
U 1 1
P 6600 4450
F 0 "SW1" H 6600 4643 50  0000 C CNN
F 1 "SW_Push" H 6600 4644 50  0001 C CNN
F 2 "Button_Switch_SMD:SW_SPST_B3U-1000P" H 6600 4650 50  0001 C CNN
F 3 "~" H 6600 4650 50  0001 C CNN
	1    6600 4450
	1    0    0    -1  
$EndComp
$Comp
L power:GND #PWR0139
U 1 1
P 6800 4450
F 0 "#PWR0139" H 6800 4200 50  0001 C CNN
F 1 "GND" H 6805 4277 50  0000 C CNN
F 2 "" H 6800 4450 50  0001 C CNN
F 3 "" H 6800 4450 50  0001 C CNN
	1    6800 4450
	1    0    0    -1  
$EndComp
Text Label 6400 4450 2    50   ~ 0
IO24
$Comp
L Device:C_Small C11
U 1 1
P 3000 1150
F 0 "C11" H 3092 1196 50  0000 L CNN
F 1 "100nF" H 3092 1105 50  0000 L CNN
F 2 "Capacitor_SMD:C_0603_1608Metric" H 3000 1150 50  0001 C CNN
F 3 "~" H 3000 1150 50  0001 C CNN
	1    3000 1150
	1    0    0    -1  
$EndComp
$Comp
L Device:C_Small C12
U 1 1
P 3400 1150
F 0 "C12" H 3492 1196 50  0000 L CNN
F 1 "100nF" H 3492 1105 50  0000 L CNN
F 2 "Capacitor_SMD:C_0603_1608Metric" H 3400 1150 50  0001 C CNN
F 3 "~" H 3400 1150 50  0001 C CNN
	1    3400 1150
	1    0    0    -1  
$EndComp
$Comp
L power:GND #PWR0140
U 1 1
P 3000 1350
F 0 "#PWR0140" H 3000 1100 50  0001 C CNN
F 1 "GND" H 3005 1177 50  0000 C CNN
F 2 "" H 3000 1350 50  0001 C CNN
F 3 "" H 3000 1350 50  0001 C CNN
	1    3000 1350
	1    0    0    -1  
$EndComp
Wire Wire Line
	3000 1250 3000 1300
Wire Wire Line
	3000 1300 3400 1300
Wire Wire Line
	3400 1300 3400 1250
Connection ~ 3000 1300
Wire Wire Line
	3000 1300 3000 1350
Wire Wire Line
	3000 950  3000 1000
Wire Wire Line
	3000 1000 3400 1000
Wire Wire Line
	3400 1000 3400 1050
Connection ~ 3000 1000
Wire Wire Line
	3000 1000 3000 1050
$Comp
L power:+3V3 #PWR0141
U 1 1
P 3000 950
F 0 "#PWR0141" H 3000 800 50  0001 C CNN
F 1 "+3V3" V 3015 1078 50  0000 L CNN
F 2 "" H 3000 950 50  0001 C CNN
F 3 "" H 3000 950 50  0001 C CNN
	1    3000 950 
	1    0    0    -1  
$EndComp
Text Label 7900 1100 2    50   ~ 0
RST
$Comp
L power:+1V8 #PWR0142
U 1 1
P 8000 4300
F 0 "#PWR0142" H 8000 4150 50  0001 C CNN
F 1 "+1V8" V 8015 4428 50  0000 L CNN
F 2 "" H 8000 4300 50  0001 C CNN
F 3 "" H 8000 4300 50  0001 C CNN
	1    8000 4300
	0    -1   -1   0   
$EndComp
$Comp
L Device:LED_Small D3
U 1 1
P 7000 2400
F 0 "D3" V 7000 2330 50  0000 R CNN
F 1 "LED_Small" V 6955 2330 50  0001 R CNN
F 2 "LED_SMD:LED_1206_3216Metric" V 7000 2400 50  0001 C CNN
F 3 "~" V 7000 2400 50  0001 C CNN
	1    7000 2400
	0    -1   -1   0   
$EndComp
$Comp
L Device:R_Small R13
U 1 1
P 7000 2200
F 0 "R13" H 7059 2246 50  0000 L CNN
F 1 "1k" H 7059 2155 50  0000 L CNN
F 2 "Resistor_SMD:R_0603_1608Metric" H 7000 2200 50  0001 C CNN
F 3 "~" H 7000 2200 50  0001 C CNN
	1    7000 2200
	1    0    0    -1  
$EndComp
$Comp
L power:GND #PWR0144
U 1 1
P 7000 2500
F 0 "#PWR0144" H 7000 2250 50  0001 C CNN
F 1 "GND" H 7005 2327 50  0000 C CNN
F 2 "" H 7000 2500 50  0001 C CNN
F 3 "" H 7000 2500 50  0001 C CNN
	1    7000 2500
	1    0    0    -1  
$EndComp
$Comp
L power:+3V3 #PWR?
U 1 1
P 7000 2100
F 0 "#PWR?" H 7000 1950 50  0001 C CNN
F 1 "+3V3" H 7015 2273 50  0000 C CNN
F 2 "" H 7000 2100 50  0001 C CNN
F 3 "" H 7000 2100 50  0001 C CNN
	1    7000 2100
	1    0    0    -1  
$EndComp
$EndSCHEMATC
